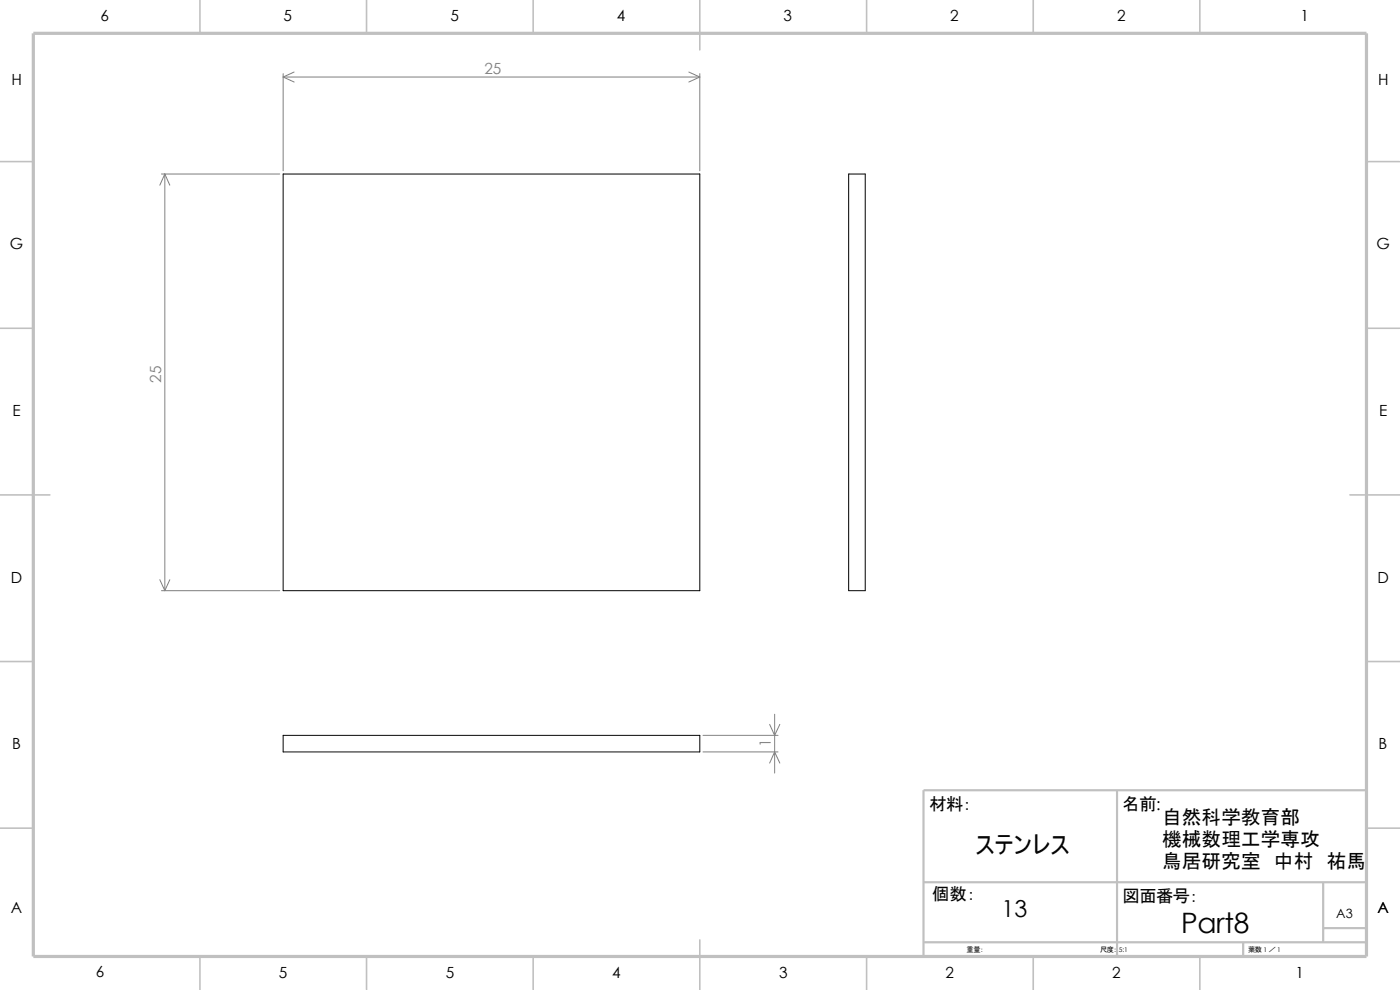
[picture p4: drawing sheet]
<svg xmlns="http://www.w3.org/2000/svg" width="297mm" height="210mm" viewBox="0 0 297 210" stroke-linecap="round" stroke-linejoin="round" font-family="sans-serif">
<g fill="none" stroke="#c0c0c0" stroke-width=".34">
<path d="M42.4 0v7.1M77.8 0v7.1M113.1 0v7.1M148.5 0v10.6M183.9 0v7.1M219.2 0v7.1M254.6 0v7.1M0 34.3h7.1M289.9 34.3h7.1M0 69.6h7.1M289.9 69.6h7.1M0 105h10.6"/>
<path d="M286.4 105h10.6M0 140.3h7.1M289.9 140.3h7.1M0 175.7h7.1M289.9 175.7h7.1M148.5 199.4v10.6M42.4 202.9v7.1M77.8 202.9v7.1M113.1 202.9v7.1M183.9 202.9v7.1M219.2 202.9v7.1M254.6 202.9v7.1"/>
</g>
<path d="M237 167.6v35.3M289.9 167.6h-94v35.3M195.9 187.2h94M195.9 199.9h94M263.7 199.9v3M280.7 187.2v12.7M280.7 196.9h9.2" fill="none" stroke="#c0c0c0" stroke-width=".47"/>
<path d="M7.1 7.1h282.8v195.8h-282.8z" fill="none" stroke="#c0c0c0" stroke-width=".68" stroke-linecap="butt"/>
<path d="M60.1 36.9h88.4v88.4h-88.4zM180 36.9h3.6v88.4h-3.6zM60.1 156h88.4v3.5h-88.4z" fill="none" stroke="#000" stroke-width=".21"/>
<g fill="none" stroke="#808080" stroke-width=".21">
<path d="M60.1 15.6v20.6M60.1 16.3h88.4M60.1 16.3l2.3 1.1M62.4 15.3l-2.3 1M146.1 15.3l2.4 1M148.5 15.6v20.6M148.5 16.3l-2.4 1.1M34.2 36.9h25.2M35 36.9v88.4M35 36.9l1 2.4M35 36.9l-1.1 2.4M33.9 123l1.1 2.3"/>
<path d="M34.2 125.3h25.2M36 123l-1 2.3M149.1 156h16M149.1 159.5h16M163.3 153.7l1 2.3 1.1-2.3M164.3 151.5v12.5M163.3 161.9l1-2.4 1.1 2.4"/>
</g>
<text font-size="6" x="250.6" y="197.9">Part8</text>
<text font-size="5.2" x="206.9" y="180.9">ステンレス</text>
<text font-size="5" x="212.5" y="194.5">13</text>
<g font-size="4.1">
<text x="246.5" y="174.8">自然科学教育部</text>
<text x="246.5" y="179.5">機械数理工学専攻</text>
<text x="246.5" y="184.1">鳥居研究室　中村　祐馬</text>
</g>
<g font-size="3.7">
<text x="197.2" y="171.7">材料：</text>
<text x="238.2" y="171.7">名前:</text>
<text x="197.8" y="190.8">個数：</text>
<text x="238.2" y="191.3">図面番号：</text>
</g>
<g font-size="3.3">
<text x="21.3" y="4.4">6</text>
<text x="60.2" y="4.4">5</text>
<text x="95.5" y="4.4">5</text>
<text x="130.9" y="4.4">4</text>
<text x="166.2" y="4.4">3</text>
<text x="201.6" y="4.4">2</text>
<text x="237" y="4.4">2</text>
<text x="275.9" y="4.4">1</text>
<text x="2.4" y="18">H</text>
<text x="292.4" y="18">H</text>
<text x="2.1" y="52.9">G</text>
<text x="292" y="52.9">G</text>
<text x="2.6" y="88.2">E</text>
<text x="292.6" y="88.2">E</text>
<text x="2.3" y="123.6">D</text>
<text x="292.2" y="123.6">D</text>
<text x="2.6" y="159">B</text>
<text x="292.5" y="159">B</text>
<text x="2.3" y="193.8">A</text>
<text x="292.2" y="193.8">A</text>
<text x="20.3" y="207.3">6</text>
<text x="59.2" y="207.4">5</text>
<text x="94.6" y="207.4">5</text>
<text x="129.9" y="207.4">4</text>
<text x="165.3" y="207.4">3</text>
<text x="200.6" y="207.4">2</text>
<text x="236" y="207.4">2</text>
<text x="274.9" y="207.4">1</text>
</g>
<g font-size="3.3" fill="#808080">
<text x="102.8" y="15.7">25</text>
<text x="34.2" y="81.2" transform="rotate(-90 34.2 81.2)">25</text>
<text x="163.5" y="158.4" transform="rotate(-90 163.5 158.4)">1</text>
</g>
<text font-size="2.7" x="283.5" y="194.8">A3</text>
<g font-size="1.5">
<text x="205.1" y="201.9">重量：</text>
<text x="233.4" y="201.9">尺度：</text>
<text x="264.8" y="201.9">葉数 1 ／ 1</text>
</g>
<text font-size="1.4" x="237.4" y="202">5:1</text>
</svg>
